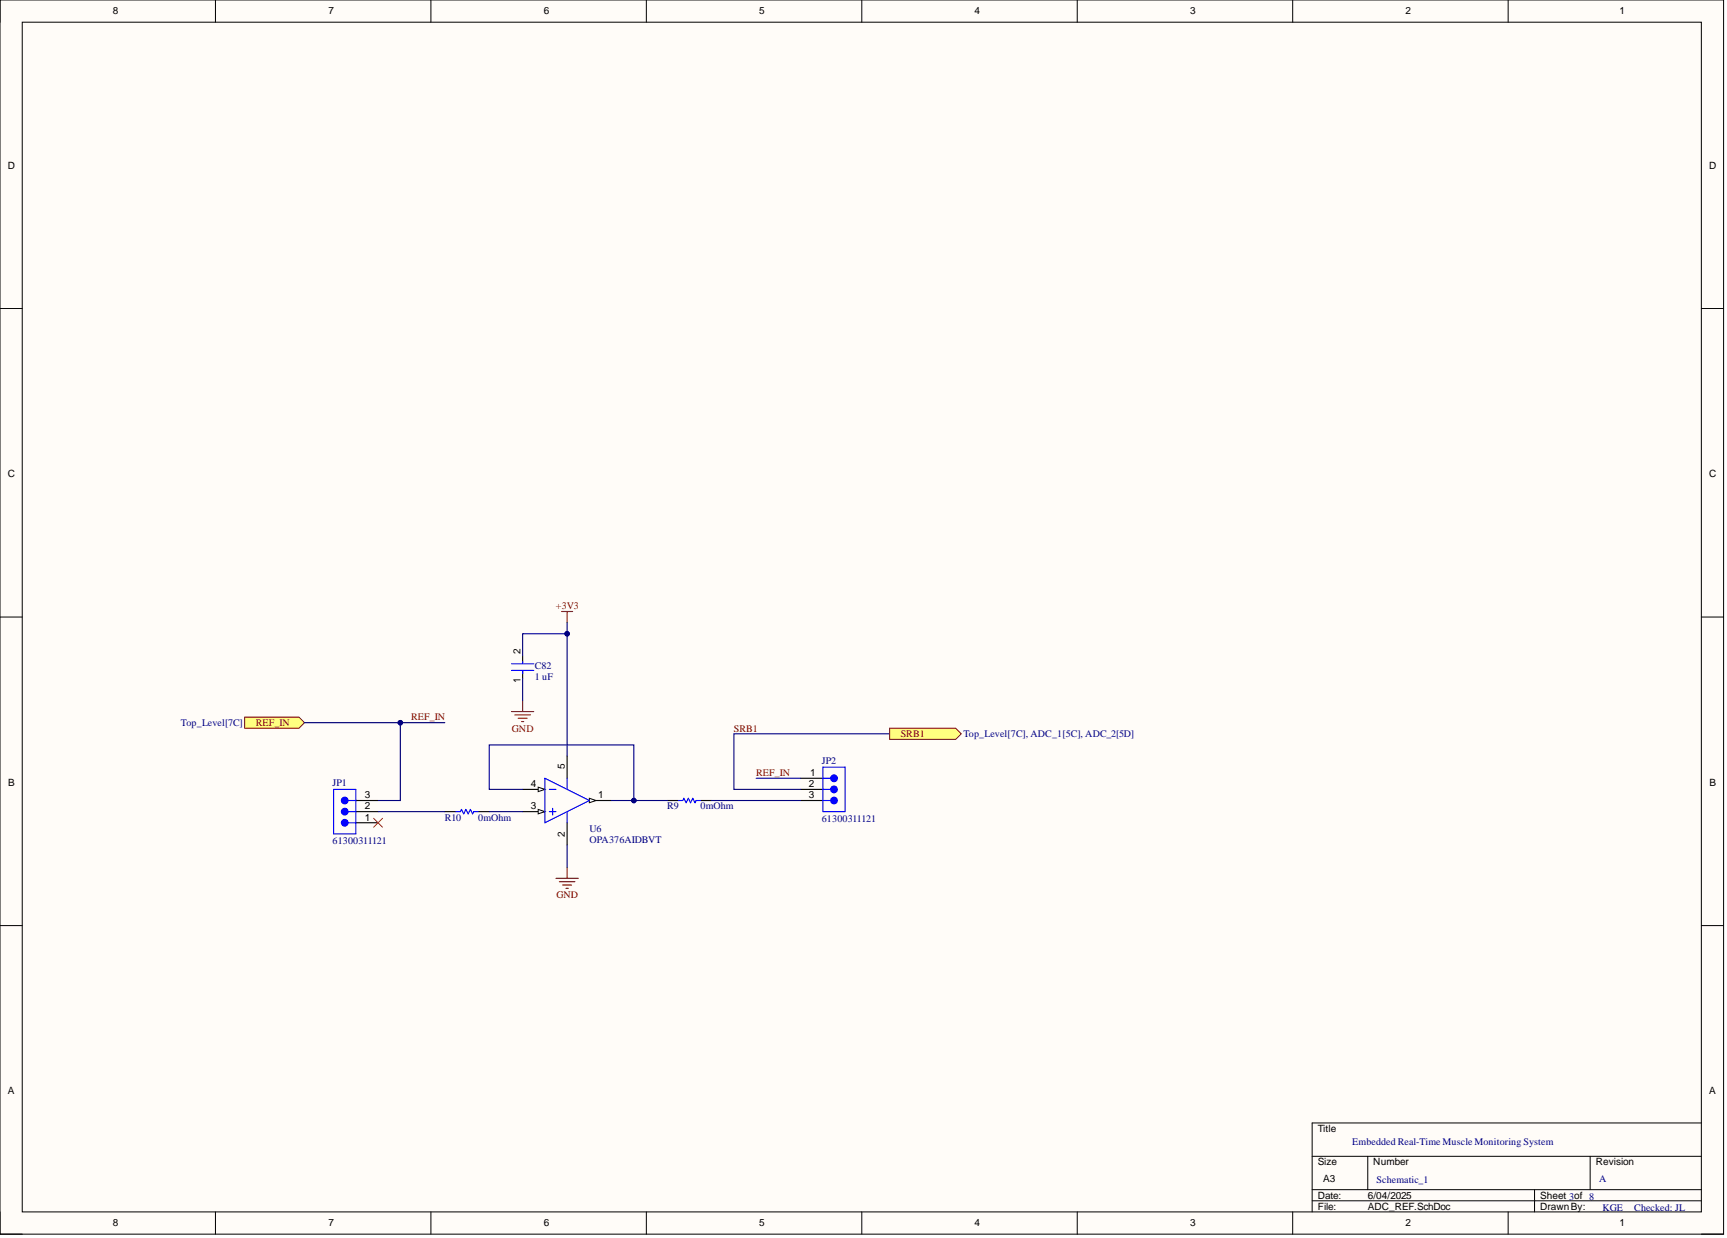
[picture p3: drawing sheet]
<svg xmlns="http://www.w3.org/2000/svg" width="393mm" height="282mm" viewBox="0 0 393 282" stroke-linecap="round" stroke-linejoin="round" font-family="sans-serif">
<path d="M0 0h392.6v281h-392.6z" fill-rule="evenodd" fill="#fffcf8"/>
<path d="M0 0h392.6v281h-392.6z" fill="none" stroke="#000" stroke-width=".23"/>
<path d="M5.1 5.1h382.4v270.8h-382.4z" fill-rule="evenodd" fill="#fffcf8"/>
<g fill="none" stroke="#000" stroke-width=".23">
<path d="M0 0v5.1M49.1 0v5.1M98.1 0v5.1M147.2 0v5.1M196.3 0v5.1M245.4 0v5.1M294.4 0v5.1M343.5 0v5.1M5.1 5.1h382.4v270.8h-382.4zM0 70.2h5.1M387.5 70.2h5.1M0 140.5h5.1"/>
<path d="M387.5 140.5h5.1M0 210.7h5.1M387.5 210.7h5.1M387.5 255.7h-88.6v20.2M0 275.9v5.1h5.1M49.1 275.9v5.1M98.1 275.9v5.1M147.2 275.9v5.1M196.3 275.9v5.1M245.4 275.9v5.1M294.4 275.9v5.1M298.9 263.3h88.6"/>
<path d="M298.9 270.9h88.6M298.9 273.4h88.6M311.5 263.3v7.6M343.5 275.9v5.1M349.5 270.9v5M362.2 263.3v7.6M387.5 281h5.1"/>
</g>
<path d="M55.7 163.3h12.4l1.2 1.2-1.2 1.3h-12.4z" fill-rule="evenodd" fill="#ffff80"/>
<path d="M55.7 163.3h12.4l1.2 1.2-1.2 1.3h-12.4z" fill="none" stroke="#800000" stroke-width=".23"/>
<path d="M81 184.8h5.1M81 187.3h5.1" fill="none" stroke="#000" stroke-width=".25"/>
<path d="M79.3 184.8h1.7" fill="none" stroke="#00f" stroke-width=".25"/>
<circle cx="78.5" cy="184.8" r=".76" fill="#00f"/>
<g fill="none" stroke="#00f" stroke-width=".25">
<path d="M79.3 187.3h1.7M79.3 182.3h1.7"/>
<circle cx="78.5" cy="184.8" r=".76"/>
</g>
<path d="M81 182.3h5.1" fill="none" stroke="#000" stroke-width=".25"/>
<circle cx="78.5" cy="182.3" r=".76" fill="#00f"/>
<g fill="none" stroke="#00f" stroke-width=".25">
<path d="M76 179.7h5v10.2h-5z"/>
<circle cx="78.5" cy="182.3" r=".76"/>
</g>
<circle cx="78.5" cy="187.3" r=".76" fill="#00f"/>
<g fill="none" stroke="#00f" stroke-width=".25">
<path d="M187.4 179.7h1.8"/>
<circle cx="78.5" cy="187.3" r=".76"/>
</g>
<path d="M182.4 179.7h5M182.4 177.2h5" fill="none" stroke="#000" stroke-width=".25"/>
<circle cx="190" cy="179.7" r=".76" fill="#00f"/>
<g fill="none" stroke="#00f" stroke-width=".25">
<path d="M187.4 177.2h1.8M187.4 182.3h1.8"/>
<circle cx="190" cy="179.7" r=".76"/>
</g>
<path d="M182.4 182.3h5" fill="none" stroke="#000" stroke-width=".25"/>
<circle cx="190" cy="182.3" r=".76" fill="#00f"/>
<g fill="none" stroke="#00f" stroke-width=".25">
<path d="M187.4 174.7h5.1v10.1h-5.1z"/>
<circle cx="190" cy="182.3" r=".76"/>
</g>
<circle cx="190" cy="177.2" r=".76" fill="#00f"/>
<g fill="none" stroke="#00f" stroke-width=".25">
<path d="M124.1 177.2l10.1 5.1M125.1 179.7h1.5M125.1 184.8h1.5M125.9 184v1.6"/>
<circle cx="190" cy="177.2" r=".76"/>
</g>
<path d="M134.2 182.3h5.1" fill="none" stroke="#000" stroke-width=".25"/>
<path d="M134.2 181.8l1.6 .5-1.6 .5z" fill="#f8fcff"/>
<path d="M134.2 181.8l1.6 .5-1.6 .5z" fill="none" stroke="#000" stroke-width=".23"/>
<path d="M119 184.8h5.1M129.2 187.3v5.1" fill="none" stroke="#000" stroke-width=".25"/>
<path d="M122.6 184.3l1.5 .5-1.5 .5z" fill="#f8fcff"/>
<path d="M122.6 184.3l1.5 .5-1.5 .5z" fill="none" stroke="#000" stroke-width=".23"/>
<path d="M119 179.7h5.1" fill="none" stroke="#000" stroke-width=".25"/>
<path d="M122.6 179.2l1.5 .5-1.5 .5z" fill="#f8fcff"/>
<path d="M122.6 179.2l1.5 .5-1.5 .5z" fill="none" stroke="#000" stroke-width=".23"/>
<path d="M119 149.4v1.5M119 152.6v1.8M129.2 172.1v5.1M101.3 184.8h2.5M108.9 184.8h2.5M152 182.3h2.5M159.6 182.3h2.5" fill="none" stroke="#000" stroke-width=".25"/>
<path d="M116.5 152.6h5.1M116.5 151.1h5.1M119 150.6v.3M119 152.6v.8M124.1 177.2v10.1l10.1-5M129.2 177.2v2.5M103.8 184.8h1.1l.2-.5 .5 1 .5-1 .5 1 .5-1 .5 1 .3-.5h1M129.2 184.8v2.5M154.5 182.3h1l.3-.5 .5 1 .5-1 .5 1 .5-1 .5 1 .2-.5h1.1" fill="none" stroke="#00f" stroke-width=".25"/>
<path d="M127.9 139.2h2.5M129.2 139.2v2.6M119 159.5v2.5M116.5 162h5.1M117.3 162.8h3.5M118 163.5h2.1M118.8 164.3h.5M126.6 200h5.1M129.2 197.5v2.5M127.4 200.7h3.5M128.2 201.5h2M128.9 202.3h.5" fill="none" stroke="#800000" stroke-width=".25"/>
<path d="M69.4 164.5h21.8v17.8h-5.1" fill="none" stroke="#000080" stroke-width=".25"/>
<circle cx="91.2" cy="164.5" r=".51" fill="#000080"/>
<circle cx="91.2" cy="164.5" r=".51" fill="none" stroke="#000080" stroke-width=".23"/>
<path d="M119 179.7h-7.6v-10.1h33v12.7h-5.1M86.1 184.8h15.2M111.4 184.8h7.6" fill="none" stroke="#000080" stroke-width=".25"/>
<circle cx="144.4" cy="182.3" r=".51" fill="#000080"/>
<circle cx="144.4" cy="182.3" r=".51" fill="none" stroke="#000080" stroke-width=".23"/>
<path d="M144.4 182.3h7.6" fill="none" stroke="#000080" stroke-width=".25"/>
<circle cx="144.4" cy="182.3" r=".51" fill="#000080"/>
<circle cx="144.4" cy="182.3" r=".51" fill="none" stroke="#000080" stroke-width=".23"/>
<path d="M91.2 164.5h10.1M162.1 182.3h20.3" fill="none" stroke="#000080" stroke-width=".25"/>
<circle cx="91.2" cy="164.5" r=".51" fill="#000080"/>
<circle cx="91.2" cy="164.5" r=".51" fill="none" stroke="#000080" stroke-width=".23"/>
<path d="M119 154.4v5.1M129.2 141.8v30.3M172.2 177.2h10.2M202.6 167.1h-35.4v12.6h15.2M129.2 192.4v5.1" fill="none" stroke="#000080" stroke-width=".25"/>
<circle cx="129.2" cy="144.3" r=".51" fill="#000080"/>
<circle cx="129.2" cy="144.3" r=".51" fill="none" stroke="#000080" stroke-width=".23"/>
<path d="M129.2 144.3h-10.2v5.1" fill="none" stroke="#000080" stroke-width=".25"/>
<circle cx="129.2" cy="144.3" r=".51" fill="#000080"/>
<circle cx="129.2" cy="144.3" r=".51" fill="none" stroke="#000080" stroke-width=".23"/>
<path d="M202.6 165.8h15.1l1.2 1.3-1.2 1.2h-15.1z" fill-rule="evenodd" fill="#ffff80"/>
<path d="M202.6 165.8h15.1l1.2 1.3-1.2 1.2h-15.1z" fill="none" stroke="#800000" stroke-width=".23"/>
<path d="M85.1 186.3l2 2M87.1 186.3l-2 2" fill="none" stroke="#f00" stroke-width=".23"/>
<g font-size="2.3">
<text x="25.7" y="3.3">8</text>
<text x="74.8" y="3.3">7</text>
<text x="123.8" y="3.3">6</text>
<text x="172.9" y="3.3">5</text>
<text x="222" y="3.3">4</text>
<text x="271.1" y="3.3">3</text>
<text x="320.1" y="3.3">2</text>
<text x="368.8" y="3.3">1</text>
<text x="1.8" y="38.5">D</text>
<text x="389.3" y="38.5">D</text>
<text x="1.8" y="108.7">C</text>
<text x="389.3" y="108.7">C</text>
<text x="118.5" y="148.8" transform="rotate(-90 118.5 148.8)">2</text>
<text x="118.5" y="155.5" transform="rotate(-90 118.5 155.5)">1</text>
<text x="1.9" y="179">B</text>
<text x="120.9" y="179.2">4</text>
<text x="128.7" y="175.2" transform="rotate(-90 128.7 175.2)">5</text>
<text x="184.2" y="179.2">2</text>
<text x="184.6" y="176.7">1</text>
<text x="389.4" y="179">B</text>
<text x="83.1" y="184.3">2</text>
<text x="83.1" y="181.8">3</text>
<text x="120.9" y="184.3">3</text>
<text x="136.3" y="181.8">1</text>
<text x="184.2" y="181.8">3</text>
<text x="83.1" y="186.8">1</text>
<text x="128.7" y="190.5" transform="rotate(-90 128.7 190.5)">2</text>
<text x="1.8" y="249.2">A</text>
<text x="389.3" y="249.2">A</text>
<text x="300.1" y="257.7">Title</text>
<text x="300.1" y="265.3">Size</text>
<text x="301.4" y="269.1">A3</text>
<text x="312.8" y="265.3">Number</text>
<text x="363.4" y="265.3">Revision</text>
<text x="300.1" y="272.9">Date:</text>
<text x="300.1" y="275.4">File:</text>
<text x="311.5" y="272.9">6/04/2025</text>
<text x="311.5" y="275.4">ADC_REF.SchDoc</text>
<text x="350.8" y="272.9">Sheet 3of 8</text>
<text x="350.8" y="275.4">DrawnBy:</text>
<text x="25.7" y="279.2">8</text>
<text x="74.8" y="279.2">7</text>
<text x="123.8" y="279.2">6</text>
<text x="172.9" y="279.2">5</text>
<text x="222" y="279.2">4</text>
<text x="271.1" y="279.2">3</text>
<text x="320.1" y="279.2">2</text>
<text x="368.8" y="279.2">1</text>
</g>
<g font-size="2.3" fill="#800000">
<text x="126.6" y="138.7">+3V3</text>
<text x="58.3" y="165.3">REF_IN</text>
<text x="93.6" y="164">REF_IN</text>
<text x="116.6" y="166.6">GND</text>
<text x="167.2" y="166.6">SRB1</text>
<text x="205.2" y="167.8">SRB1</text>
<text x="172.2" y="176.7">REF_IN</text>
<text x="126.7" y="204.5">GND</text>
</g>
<g font-size="2.3" fill="#000080">
<text x="121.8" y="154.9">1 uF</text>
<text x="121.8" y="152.4">C82</text>
<text x="41.2" y="165.3">Top_Level[7C]</text>
<text x="219.4" y="167.8">Top_Level[7C], ADC_1[5C], ADC_2[5D]</text>
<text x="187.2" y="173.9">JP2</text>
<text x="75.7" y="179">JP1</text>
<text x="152" y="184.3">R9</text>
<text x="159.6" y="184.3">0mOhm</text>
<text x="101.3" y="186.8">R10</text>
<text x="108.9" y="186.8">0mOhm</text>
<text x="134.2" y="189.4">U6</text>
<text x="134.2" y="191.9">OPA376AIDBVT</text>
<text x="187.2" y="187.1">61300311121</text>
<text x="75.7" y="192.1">61300311121</text>
<text x="308" y="260.7">Embedded Real-Time Muscle Monitoring System</text>
<text x="313.6" y="269.3">Schematic_1</text>
<text x="364.2" y="269.1">A</text>
<text x="365" y="275.7">KGE</text>
<text x="372.2" y="275.7">Checked: JL</text>
</g>
</svg>
